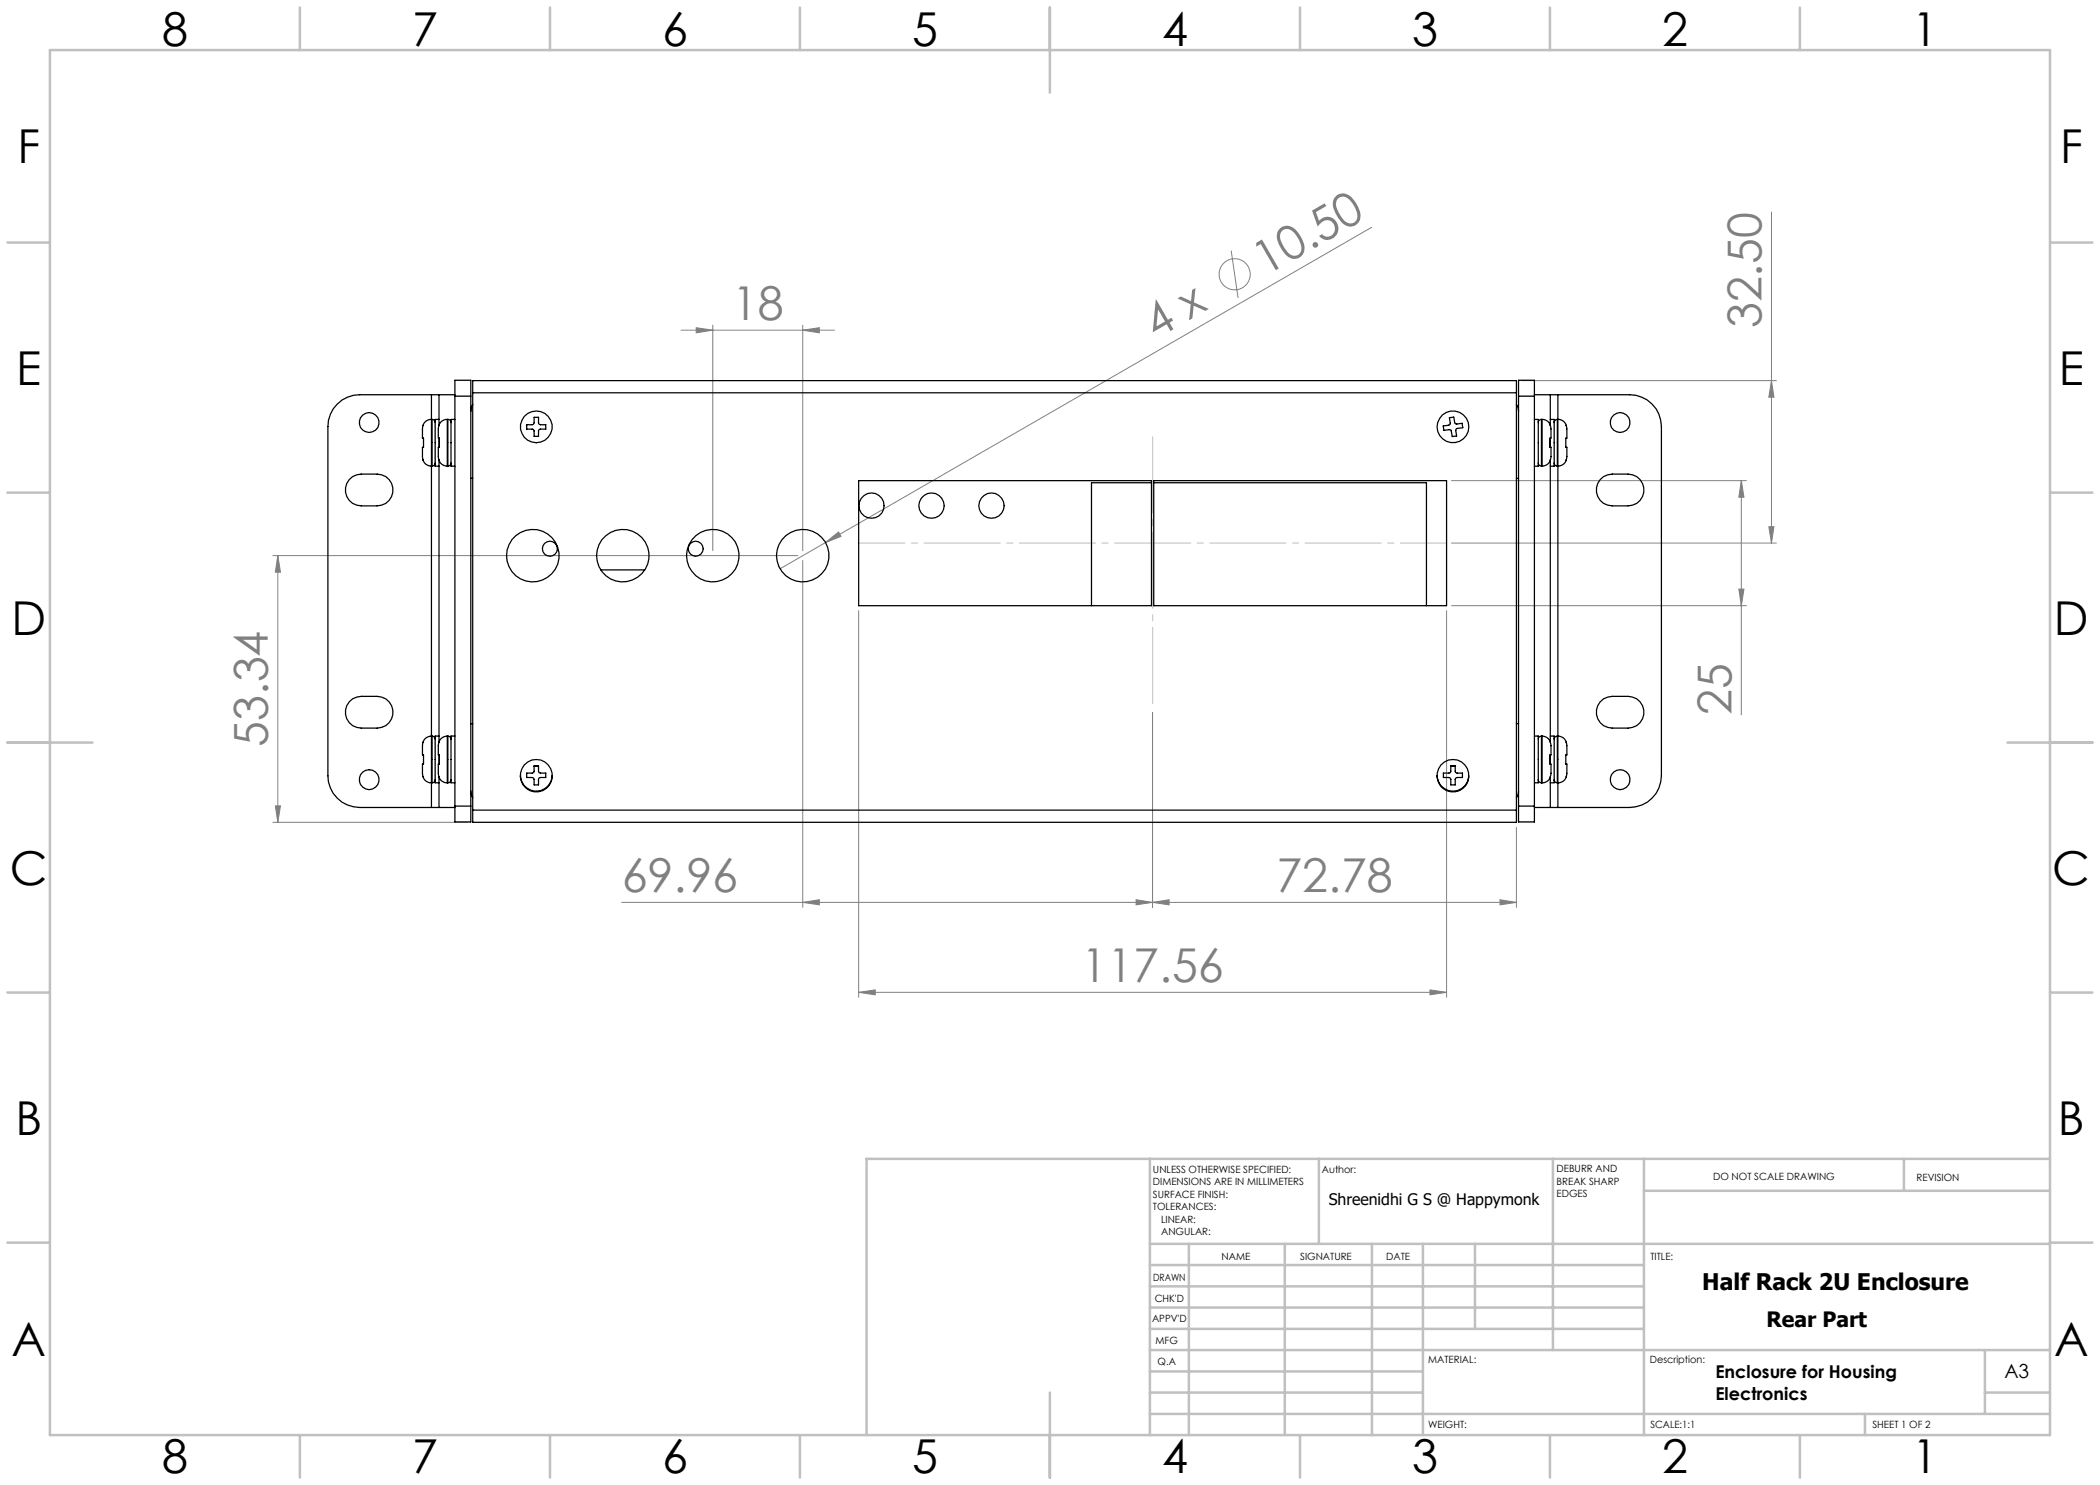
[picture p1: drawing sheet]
<svg xmlns="http://www.w3.org/2000/svg" width="420mm" height="297mm" viewBox="0 0 420 297" stroke-linecap="round" stroke-linejoin="round" font-family="sans-serif">
<g fill="none" stroke="#808080" stroke-width=".2">
<path d="M246.2 50.1l1.4 9.5M274.3 45.5l-109.2 63M354.3 42.4v66.2M136.2 66h30.7M139.2 65.5l3.4 .5-3.4 .6zM142.6 65v45.1M160.5 66l3.4-.5v1.1zM160.5 65v45.1M304.3 76.1h51M354.3 76.1l.5 3.3h-1zM290.3 96.1h59M348.3 96.1l.5 3.3h-1z"/>
<path d="M348.3 96.1v46.9M54.6 111.1h105M55.6 111.1v53.4M55.6 111.1l.5 3.3h-1zM160.5 112.1v69.4M165.1 108.5l2.6-2.1 .5 .9zM165.1 108.5l-9.1 5.3M290.3 108.6h65M347.8 117.8h1l-.5 3.3zM353.8 105.3h1l-.5 3.3zM171.7 122.1v77.4M289.3 122.1v77.4"/>
<path d="M290.3 121.1h59M230.5 142.6v38.9M54.6 164.5h39M55.1 161.2h1l-.5 3.3zM227.2 179.9l3.3 .6-3.3 .5zM300 179.9l3.3 .6-3.3 .5zM303.3 165.5v16M124.3 180.5h179M160.5 180.5l3.4-.6v1.1zM171.7 198.5l3.3-.5v1zM171.7 198.5h117.6M230.5 180.5l3.3-.6v1.1z"/>
<path d="M286 198l3.3 .5-3.3 .5z"/>
<circle cx="246.9" cy="54.8" r="3.1"/>
</g>
<path d="M171.8 108.6h117.5" fill="none" stroke="#c0c0c0" stroke-width=".2" stroke-dasharray="15.2 1.3 1.3 1.3" stroke-dashoffset="6"/>
<path d="M230.5 86.6v54.9" fill="none" stroke="#c0c0c0" stroke-width=".2" stroke-dasharray="15.2 1.3 1.3 1.3" stroke-dashoffset="-.8"/>
<g fill="none" stroke="#c0c0c0" stroke-width=".5">
<path d="M10 10h400v277h-400zM60 1.5v8.5M110 1.5v8.5M160 1.5v8.5M210 1.5v17M260 1.5v8.5M310 1.5v8.5M360 1.5v8.5M1.5 48.5h8.5M410 48.5h8.5M1.5 98.5h8.5M410 98.5h8.5"/>
<path d="M1.5 148.5h17M401.5 148.5h17M1.5 198.5h8.5M410 198.5h8.5M230 231.8v55.2M263.8 231.8v17M310.6 231.8v38.2M328.8 231.8v55.2M328.8 238.2h81.2M380.8 231.8v6.4M410 231.8h-236.7v55.2M1.5 248.5h8.5"/>
<path d="M230 248.8h180M230 257.3h98.8M230 253h98.8M237.8 248.8v38.2M257 248.8v38.2M274.4 248.8v38.2M284.6 248.8v38.2M295 248.8v17M410 248.5h8.5M210 278.5v17M230 265.8h98.8M230 261.5h98.8"/>
<path d="M230 278.5h54.6M230 274.3h54.6M230 270h180M397 278.5h13M397 270v12.8M60 287v8.5M110 287v8.5M160 287v8.5M230 282.8h180M260 287v8.5M310 287v8.5M360 287v8.5"/>
<path d="M373 282.8v4.2"/>
</g>
<g fill="#808080">
<path d="M165.1 108.5l2.6-2.1 .5 .9z"/>
<path d="M160.5 180.5l3.4-.6v1.1zM227.2 179.9l3.3 .6-3.3 .5zM230.5 180.5l3.3-.6v1.1zM300 179.9l3.3 .6-3.3 .5z"/>
<path d="M353.8 105.3h1l-.5 3.3zM354.3 76.1l.5 3.3h-1z"/>
<path d="M171.7 198.5l3.3-.5v1zM286 198l3.3 .5-3.3 .5z"/>
<path d="M139.2 65.5l3.4 .5-3.4 .6zM160.5 66l3.4-.5v1.1z"/>
<path d="M348.3 96.1l.5 3.3h-1zM347.8 117.8h1l-.5 3.3zM55.6 111.1l.5 3.3h-1zM55.1 161.2h1l-.5 3.3z"/>
</g>
<g fill="none" stroke="#000" stroke-width=".25">
<path d="M86.3 78.9h1.5M86.3 78.9h-14.4a6.4 6.4 0 0 0-6.3 6.4v69.8a6.4 6.4 0 0 0 6.3 6.4h14.4M86.3 78.9v5M87.8 78.9h3.2M87.8 78.9v6.1M91 79.2v-3.1h3.2v3.1M91 79.2h3.2M91 79.2v82M94.2 79.2v82M94.5 78.6v-2.5h208.8v2.5M94.5 78.6v83.4M94.5 78.6h208.8"/>
<path d="M303.3 78.6v83.4M303.7 79.2v-3.1h3.2v3.1M303.7 79.2h3.2M303.7 79.2v82M306.9 79.2v82M306.9 78.9h3.2M310.1 78.9h1.5M310.1 78.9v6.1M311.6 78.9h14.3a6.4 6.4 0 0 1 6.4 6.4v69.8a6.4 6.4 0 0 1-6.4 6.4h-14.3M311.6 78.9v5M69.8 95.9l.7-.6a9 9 0 0 1 6.7 0 3.2 3.2 0 0 1 1.3 3.6 3.2 3.2 0 0 1-3.1 2.3h-3.2a3.2 3.2 0 0 1-2.8-1.9 3.2 3.2 0 0 1 .4-3.4zM86.3 83.9a1.7 1.7 0 0 0-1.7 1.2l-.1 2.5h.2v1.9h-.2l.1 2.5a1.79 1.79 0 0 0 1.7 1.2"/>
<path d="M86.3 83.9v9.3M86.3 83.9h.1M86.3 93.2h.1M86.3 93.2v54M86.4 83.9a.6 .6 0 0 1 .6 .6M86.4 83.9v9.3M87 92.6a.66 .66 0 0 1-.6 .6M87.8 83.9h-.8v9.3h.8M87.8 87.6v1.9M87.8 92.1v56.2M89.5 83.9a1.7 1.7 0 0 0-1.7 1.2l-.1 2.5h.2v1.9h-.2l.1 2.5a1.79 1.79 0 0 0 1.7 1.2M89.5 83.9v9.3"/>
<path d="M89.5 83.9h.1M89.5 93.2h.1M89.6 83.9a.6 .6 0 0 1 .6 .6M89.6 83.9v9.3M90.2 92.6a.66 .66 0 0 1-.6 .6M91 83.9h-.8v9.3h.8M94.2 95.7h.3M94.5 80.9l-.3 .9v.5M106.8 83.5h.9v1.1l.2 .3h1.2v.9h-1.1l-.3 .2v1.3h-.9l-.1-1.4-1.4-.1v-.9h1.1l.4-.1zM171.7 96.1h58.6v25h-58.6zM230.3 96.6h-12v24.5M230.8 96.1h58.5v25h-58.5z"/>
<path d="M230.8 96.6h54.5v24.5M289.9 83.5l.9-.1 .1 1.2 .3 .2 1.2-.1 .2 .8-1.1 .2-.4 .3 .2 1.2-.9 .1-.1-1.1-.3-.3-1.2 .2-.2-.9 1.2-.2 .2-.2zM303.3 80.9l.4 .9v.5M303.3 95.7h.4M306.9 83.9h.8v9.3h-.8M307.7 92.6a.66 .66 0 0 0 .6 .6M308.3 83.9a.6 .6 0 0 0-.6 .6M308.3 83.9v9.3M308.3 83.9h.1M308.3 93.2h.1M308.4 83.9a1.7 1.7 0 0 1 1.7 1.2l.1 2.5h-.2v1.9h.2l-.1 2.5a1.79 1.79 0 0 1-1.7 1.2M308.4 83.9v9.3"/>
<path d="M310.1 83.9h.7v9.3h-.7M310.1 87.6v1.9M310.1 92.1v56.2M310.8 92.6a.66 .66 0 0 0 .7 .6M311.5 83.9a.6 .6 0 0 0-.7 .6M311.5 83.9v9.3M311.5 83.9h.1M311.5 93.2h.1M311.6 83.9a1.7 1.7 0 0 1 1.7 1.2M311.6 83.9v9.3M311.6 93.2v54M313.2 85.1l.2 .7v1.8h-.2v1.9h.2v1.8l-.2 .7"/>
<path d="M313.2 92h.1M313.2 85.1h.1M313.3 92a1.79 1.79 0 0 1-1.7 1.2M320 95.9l.7-.6a9 9 0 0 1 6.6 0 3.2 3.2 0 0 1 1.4 3.6 3.2 3.2 0 0 1-3.1 2.3h-3.2a3.2 3.2 0 0 1-2.8-1.9 3.2 3.2 0 0 1 .4-3.4zM120.2 114h8.7M69.8 140.4l.7-.6a9 9 0 0 1 6.7 0 3.2 3.2 0 0 1 1.3 3.5 3.2 3.2 0 0 1-3.1 2.3h-3.2a3.2 3.2 0 0 1-2.8-1.8 3.2 3.2 0 0 1 .4-3.4zM86.3 147.2a1.79 1.79 0 0 0-1.7 1.2l-.1 2.6h.2v1.8h-.2l.1 2.6a1.7 1.7 0 0 0 1.7 1.2M86.3 147.2v9.4M86.3 147.2h.1M86.3 156.6h.1M86.3 156.6v4.9M86.4 147.2a.66 .66 0 0 1 .6 .6"/>
<path d="M86.4 147.2v9.4M87 155.9a.6 .6 0 0 1-.6 .7M87.8 147.2h-.8v9.4h.8M87.8 151v1.8M87.8 155.5v6M89.5 147.2a1.79 1.79 0 0 0-1.7 1.2l-.1 2.6h.2v1.8h-.2l.1 2.6a1.7 1.7 0 0 0 1.7 1.2M89.5 147.2v9.4M89.5 147.2h.1M89.5 156.6h.1M89.6 147.2a.66 .66 0 0 1 .6 .6M89.6 147.2v9.4M90.2 155.9a.6 .6 0 0 1-.6 .7"/>
<path d="M91 147.2h-.8v9.4h.8M94.2 158.2v.5l.3 .9M94.2 144.7h.3M104.1 155.1a3.2 3.2 0 0 0 3.1 3.3 3.2 3.2 0 0 0 3.2-3.3M105.3 154.6l1.4-.1 .1-1.3h.9v1.2l.3 .2h1.1v.9l-1.2 .1-.2 .2v1.2h-.9v-1.3l-.4-.2h-1.1zM106.8 153.2h.9M287.4 155.1a3.2 3.2 0 0 0 3.2 3.3 3.2 3.2 0 0 0 3.2-3.3M288.7 154.6l1.4-.1 .1-1.3h.8l.1 1.2 .3 .2h1.1v.9l-1.3 .1-.2 .2v1.2h-.8l-.1-1.3-.3-.2h-1.1zM290.2 153.2h.8M303.3 144.7h.4M303.7 158.2l-.2 .9-.2 .5M306.9 147.2h.8v9.4h-.8"/>
<path d="M307.7 155.9a.6 .6 0 0 0 .6 .7M308.3 147.2a.66 .66 0 0 0-.6 .6M308.3 147.2v9.4M308.3 147.2h.1M308.3 156.6h.1M308.4 147.2a1.79 1.79 0 0 1 1.7 1.2l.1 2.6h-.2v1.8h.2l-.1 2.6a1.7 1.7 0 0 1-1.7 1.2M308.4 147.2v9.4M310.1 147.2h.7v9.4h-.7M310.1 151v1.8M310.1 155.5v6M310.8 155.9a.6 .6 0 0 0 .7 .7M311.5 147.2a.66 .66 0 0 0-.7 .6"/>
<path d="M311.5 147.2v9.4M311.5 147.2h.1M311.5 156.6h.1M311.6 147.2a1.79 1.79 0 0 1 1.7 1.2M311.6 147.2v9.4M311.6 156.6v4.9M313.2 148.4l.2 .8v1.8h-.2v1.8h.2v1.9l-.2 .7M313.2 155.4h.1M313.2 148.4h.1M313.3 155.4a1.7 1.7 0 0 1-1.7 1.2M320 140.4l.7-.6a9 9 0 0 1 6.6 0 3.2 3.2 0 0 1 1.4 3.5 3.2 3.2 0 0 1-3.1 2.3h-3.2a3.2 3.2 0 0 1-2.8-1.8 3.2 3.2 0 0 1 .4-3.4zM86.3 161.5h1.5"/>
<path d="M87.8 161.5h3.2M91 161.2v3.2h3.2v-3.2M91 161.2h3.2M94.5 162v2.5h208.8v-2.5M94.5 162h208.8M303.7 161.2v3.2h3.2v-3.2M303.7 161.2h3.2M306.9 161.5h3.2M310.1 161.5h1.5"/>
<circle cx="73.8" cy="84.5" r="2"/>
<circle cx="107.3" cy="85.4" r="3.2"/>
<circle cx="290.6" cy="85.4" r="3.2"/>
<circle cx="324" cy="84.5" r="1.99"/>
<circle cx="106.6" cy="111.1" r="5.2"/>
<circle cx="110" cy="109.8" r="1.5"/>
<circle cx="124.6" cy="111.1" r="5.2"/>
<circle cx="139.2" cy="109.8" r="1.5"/>
<circle cx="142.6" cy="111.1" r="5.3"/>
<circle cx="160.5" cy="111.1" r="5.3"/>
<circle cx="174.3" cy="101.1" r="2.53"/>
<circle cx="186.3" cy="101.1" r="2.54"/>
<circle cx="198.3" cy="101.1" r="2.54"/>
<circle cx="73.8" cy="155.9" r="1.99"/>
<circle cx="107.3" cy="155.1" r="3.2"/>
<circle cx="290.6" cy="155.1" r="3.2"/>
<circle cx="324" cy="155.9" r="2"/>
</g>
<g font-size="9.3">
<text x="32.4" y="9.2">8</text>
<text x="82.4" y="9.2">7</text>
<text x="132.4" y="9.2">6</text>
<text x="182.4" y="9.2">5</text>
<text x="232.4" y="9.2">4</text>
<text x="282.4" y="9.2">3</text>
<text x="332.4" y="9.2">2</text>
<text x="382.4" y="9.2">1</text>
<text x="3.5" y="32.7">F</text>
<text x="412" y="32.7">F</text>
<text x="3.3" y="76.9">E</text>
<text x="411.8" y="76.9">E</text>
<text x="2.3" y="126.9">D</text>
<text x="410.8" y="126.9">D</text>
<text x="2" y="176.9">C</text>
<text x="410.5" y="176.9">C</text>
<text x="3.1" y="226.9">B</text>
<text x="411.6" y="226.9">B</text>
<text x="2.3" y="271.2">A</text>
<text x="410.8" y="271.2">A</text>
<text x="32.4" y="294.7">8</text>
<text x="82.4" y="294.7">7</text>
<text x="132.4" y="294.7">6</text>
<text x="182.4" y="294.7">5</text>
<text x="232.4" y="294.7">4</text>
<text x="282.4" y="294.7">3</text>
<text x="332.4" y="294.7">2</text>
<text x="382.4" y="294.7">1</text>
</g>
<g font-size="9.3" fill="#808080">
<text x="253.1" y="55.2" transform="rotate(-30 253.1 55.2)">10.50</text>
<text x="146.4" y="64">18</text>
<text x="352.3" y="65.7" transform="rotate(-90 352.3 65.7)">32.50</text>
<text x="231.1" y="67.9" transform="rotate(-30 231.1 67.9)">4 x</text>
<text x="346.3" y="143" transform="rotate(-90 346.3 143)">25</text>
<text x="53.6" y="149.4" transform="rotate(-90 53.6 149.4)">53.34</text>
<text x="124.4" y="178.4">69.96</text>
<text x="255.3" y="178.4">72.78</text>
<text x="216.3" y="196.4">117.56</text>
</g>
<text font-size="4.6" x="340.5" y="258.1">Half Rack 2U Enclosure</text>
<text font-size="4.2" x="353.3" y="265.4">Rear Part</text>
<text font-size="3.9" x="400.9" y="275.5">A3</text>
<g font-size="3.5">
<text x="343.1" y="275.5">Enclosure for Housing</text>
<text x="343.1" y="280">Electronics</text>
</g>
<text font-size="3.2" x="265.7" y="241.1">Shreenidhi G S @ Happymonk</text>
<g font-size="2">
<text x="230.6" y="234.6">UNLESS OTHERWISE SPECIFIED:</text>
<text x="230.6" y="237.1">DIMENSIONS ARE IN MILLIMETERS</text>
<text x="230.6" y="239.6">SURFACE FINISH:</text>
<text x="264.4" y="234.6">Author:</text>
<text x="311.3" y="234.5">DEBURR AND</text>
<text x="311.3" y="237">BREAK SHARP</text>
<text x="311.3" y="239.5">EDGES</text>
<text x="342.6" y="236">DO NOT SCALE DRAWING</text>
<text x="383.3" y="236.2">REVISION</text>
<text x="230.6" y="242.1">TOLERANCES:</text>
<text x="232.2" y="244.6">LINEAR:</text>
<text x="232.2" y="247.1">ANGULAR:</text>
<text x="244.3" y="252">NAME</text>
<text x="260" y="251.9">SIGNATURE</text>
<text x="277.2" y="251.9">DATE</text>
<text x="330.1" y="251.9">TITLE:</text>
<text x="230.6" y="256.1">DRAWN</text>
<text x="230.9" y="260.3">CHK'D</text>
<text x="230.4" y="264.4">APPV'D</text>
<text x="231.1" y="268.8">MFG</text>
<text x="231.5" y="273">Q.A</text>
<text x="285.6" y="272.5">MATERIAL:</text>
<text x="330" y="272.5">Description:</text>
<text x="285.6" y="285.5">WEIGHT:</text>
<text x="330.1" y="285.6">SCALE:1:1</text>
<text x="374.5" y="285.6">SHEET 1 OF 2</text>
</g>
</svg>
